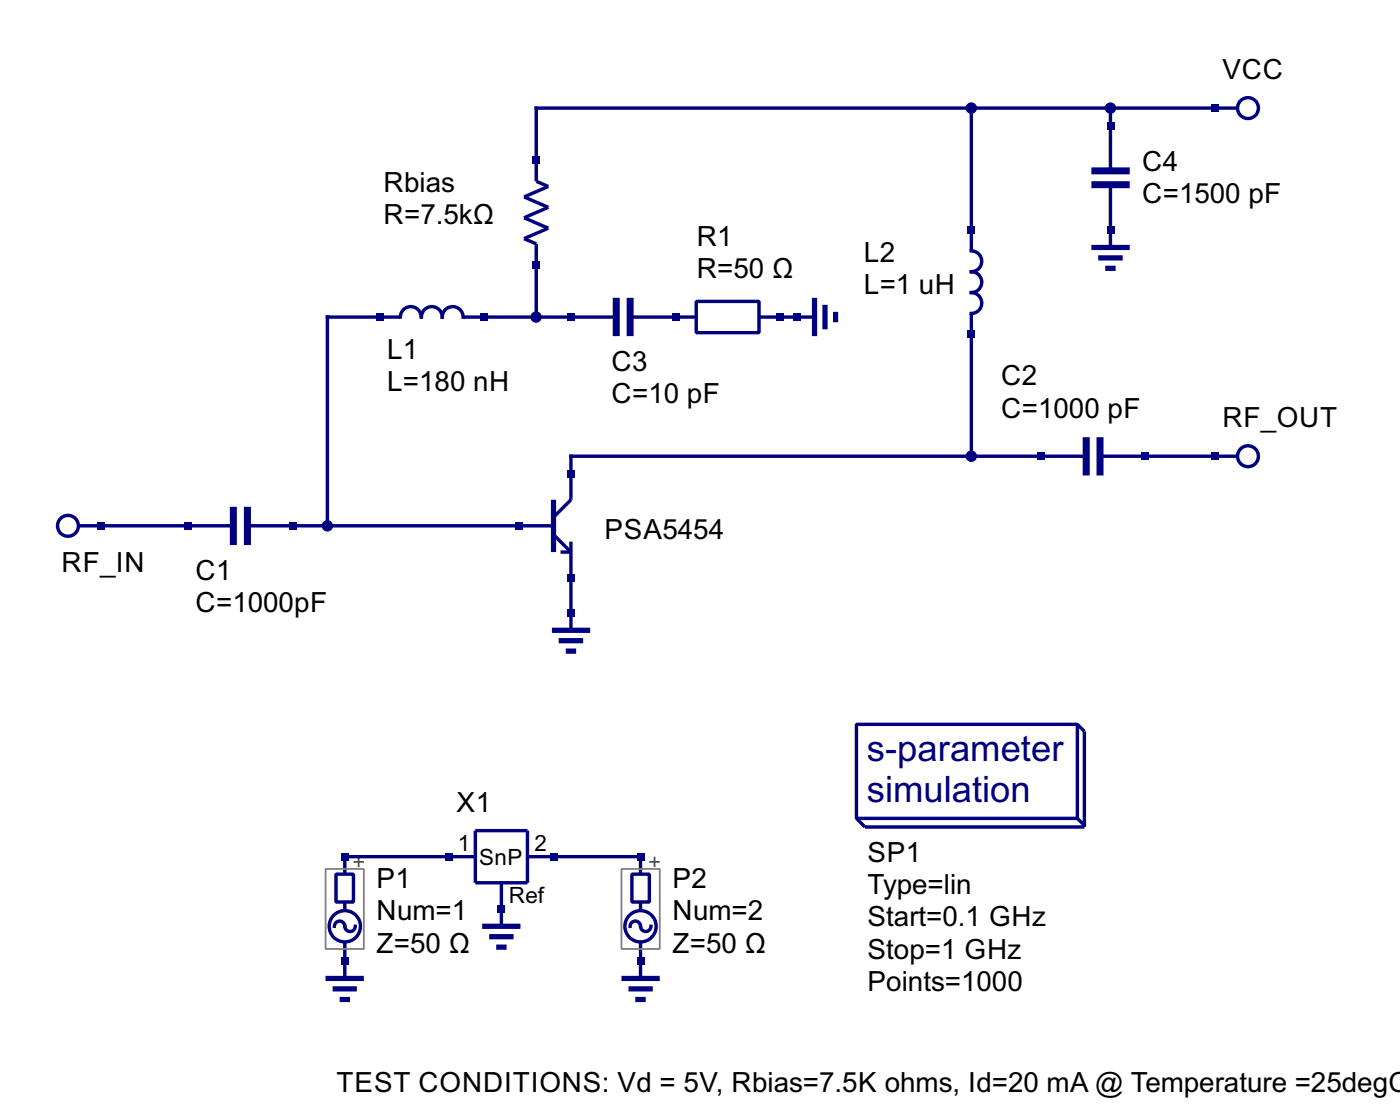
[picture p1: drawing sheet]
<svg xmlns="http://www.w3.org/2000/svg" width="148mm" height="117mm" viewBox="0 0 148 117" stroke-linecap="round" stroke-linejoin="round" font-family="sans-serif">
<g fill="none" stroke="#000080" stroke-width=".36">
<path d="M102.6 11.4v15.1a1.1 1.1 0 0 1 1.1 1.1 1.1 1.1 0 0 1-1.1 1.1 1.1 1.1 0 0 1 1.1 1.1 1.1 1.1 0 0 1-1.1 1.1 1.1 1.1 0 0 1 1.1 1.1 1.1 1.1 0 0 1-1.1 1.1v15.1M117.2 11.4v6.6M117.2 19.5v6.6M130.7 11.4h-74.1v7.7l1.3 .6-2.6 1.1 2.6 1.1-2.6 1.1 2.6 1.1-2.6 1.1 1.3 .5v7.8M44.5 33.5a1.1 1.1 0 0 0-1.1-1.1 1.1 1.1 0 0 0-1.1 1.1h-7.7v22M44.5 33.5a1.1 1.1 0 0 1 1.1-1.1 1.1 1.1 0 0 1 1.1 1.1 1.1 1.1 0 0 1 1.1-1.1 1.1 1.1 0 0 1 1.1 1.1h16.2M66.5 33.5h7M73.5 31.8h6.6v3.3h-6.6zM80.1 33.5h5.9M8.3 55.5h16.3M26.1 55.5h32.3M58.4 56.4l1.9 1.9h-1.1"/>
<path d="M60.3 57.2v9.3M114.7 48.2h-54.4v4.5l-1.9 1.9M116.1 48.2h14.6M90.4 76.5h23.3v9.9h-23.3zM113.7 76.5l.8 .7v10.1h-23.2l-.9-.9M35.3 97.8a.55 .55 0 0 1 .6-.6 .55 .55 0 0 1 .5 .6 .55 .55 0 0 0 .6 .5 .55 .55 0 0 0 .5-.5M35.5 92.3h1.8v2.9h-1.8zM36.4 95.2v.9M36.4 99.4v3.9M50.2 90.4h-13.8v1.9M50.2 87.7h5.5v5.5h-5.5zM52.9 93.2v4.6"/>
<path d="M55.7 90.4h11.9v1.9M66.5 97.8a.55 .55 0 0 1 .6-.6 .55 .55 0 0 1 .5 .6 .55 .55 0 0 0 .6 .5 .55 .55 0 0 0 .5-.5M66.7 92.3h1.9v2.9h-1.9zM67.6 95.2v.9M67.6 99.4v3.9M113.7 86.4l.8 .7"/>
<circle cx="131.8" cy="11.4" r="1.1"/>
<circle cx="7.2" cy="55.5" r="1.1"/>
<circle cx="131.8" cy="48.2" r="1.1"/>
<circle cx="36.4" cy="97.8" r="1.65"/>
<circle cx="67.6" cy="97.8" r="1.65"/>
</g>
<g fill="none" stroke="#000080" stroke-width=".55">
<path d="M86 31.4v4.1M87.1 32.2v2.6M88.2 32.9v1.1M115.2 26.1h4.1M116 27.2h2.5M116.7 28.3h1.1M58.4 52.7v5.6M58.3 66.5h4M59 67.6h2.6M59.7 68.7h1.1M50.9 97.8h4M51.6 98.9h2.6"/>
<path d="M52.4 100h1.1M34.4 103.3h4M35.1 104.4h2.6M35.9 105.5h1.1M65.6 103.3h4.1M66.4 104.4h2.5M67.1 105.5h1.1"/>
</g>
<path d="M115.2 18h4.1M115.2 19.5h4.1M65.1 31.4v4.1M66.5 31.4v4.1M24.6 53.5v4M26.1 53.5v4M114.7 46.1v4.1M116.1 46.1v4.1" fill="none" stroke="#000080" stroke-width=".74" stroke-linecap="butt"/>
<path d="M37.3 91h1.1M37.9 90.4v1.1M68.6 91h1.1M69.1 90.4v1.1" fill="none" stroke="#f00" stroke-width=".19"/>
<path d="M34.4 91.7h4v8.5h-4zM65.6 91.7h4.1v8.5h-4.1z" fill="none" stroke="#808080" stroke-width=".19"/>
<g fill="#000080">
<path d="M59.9 33.1h.8v.7h-.8z"/>
<path d="M71 33.1h.7v.7h-.7z"/>
<path d="M83.8 33.1h.7v.7h-.7z"/>
<path d="M116.9 23.9h.7v.7h-.7z"/>
<path d="M116.9 12.9h.7v.7h-.7z"/>
</g>
<circle cx="117.2" cy="11.4" r=".55" fill="#000080" stroke="#000080" stroke-width=".11"/>
<g fill="#000080">
<path d="M102.2 23.9h.7v.7h-.7z"/>
<path d="M102.2 34.9h.7v.8h-.7z"/>
</g>
<circle cx="102.6" cy="11.4" r=".55" fill="#000080" stroke="#000080" stroke-width=".11"/>
<g fill="#000080">
<path d="M82 33.1h.7v.7h-.7z"/>
<path d="M39.7 33.1h.7v.7h-.7z"/>
<path d="M50.7 33.1h.8v.7h-.8z"/>
<path d="M56.2 16.6h.8v.7h-.8z"/>
<path d="M56.2 27.6h.8v.7h-.8z"/>
</g>
<circle cx="56.6" cy="33.5" r=".55" fill="#000080" stroke="#000080" stroke-width=".11"/>
<g fill="#000080">
<path d="M127.9 11h.8v.8h-.8z"/>
<path d="M10.3 55.1h.7v.8h-.7z"/>
<path d="M30.5 55.1h.8v.8h-.8z"/>
<path d="M19.5 55.1h.7v.8h-.7z"/>
<path d="M54.4 55.1h.7v.8h-.7z"/>
<path d="M59.9 49.6h.8v.8h-.8z"/>
<path d="M59.9 60.6h.8v.8h-.8z"/>
</g>
<circle cx="34.6" cy="55.5" r=".55" fill="#000080" stroke="#000080" stroke-width=".11"/>
<path d="M59.9 64.3h.8v.8h-.8z" fill="#000080"/>
<circle cx="102.6" cy="48.2" r=".55" fill="#000080" stroke="#000080" stroke-width=".11"/>
<g fill="#000080">
<path d="M127.9 47.8h.8v.7h-.8z"/>
<path d="M109.5 47.8h.8v.7h-.8z"/>
<path d="M120.5 47.8h.8v.7h-.8z"/>
<path d="M52.6 95.6h.7v.7h-.7z"/>
<path d="M47.1 90h.7v.8h-.7z"/>
<path d="M58.1 90h.7v.8h-.7z"/>
<path d="M36 90h.8v.8h-.8z"/>
<path d="M36 101.1h.8v.7h-.8z"/>
<path d="M67.3 90h.7v.8h-.7z"/>
<path d="M67.3 101.1h.7v.7h-.7z"/>
</g>
<g font-size="4.3" fill="#000080">
<text x="91.5" y="80.3">s-parameter</text>
<text x="91.5" y="84.7">simulation</text>
</g>
<g font-size="3.3">
<text x="129.1" y="8.3">VCC</text>
<text x="40.5" y="20.3">Rbias</text>
<text x="40.5" y="23.7">R=7.5kΩ</text>
<text x="120.6" y="18.1">C4</text>
<text x="120.6" y="21.5">C=1500 pF</text>
<text x="73.6" y="26">R1</text>
<text x="73.6" y="29.4">R=50 Ω</text>
<text x="91.2" y="27.6">L2</text>
<text x="91.2" y="31">L=1 uH</text>
<text x="40.9" y="37.9">L1</text>
<text x="40.9" y="41.3">L=180 nH</text>
<text x="64.6" y="39.2">C3</text>
<text x="105.7" y="40.7">C2</text>
<text x="64.6" y="42.6">C=10 pF</text>
<text x="105.7" y="44.1">C=1000 pF</text>
<text x="129.1" y="45.1">RF_OUT</text>
<text x="63.8" y="56.9">PSA5454</text>
<text x="6.5" y="60.3">RF_IN</text>
<text x="20.6" y="61.3">C1</text>
<text x="20.6" y="64.6">C=1000pF</text>
<text x="48.2" y="85.7">X1</text>
<text x="39.8" y="93.8">P1</text>
<text x="71" y="93.8">P2</text>
<text x="91.6" y="91">SP1</text>
<text x="91.6" y="94.4">Type=lin</text>
<text x="39.8" y="97.2">Num=1</text>
<text x="39.8" y="100.5">Z=50 Ω</text>
<text x="71" y="97.2">Num=2</text>
<text x="71" y="100.5">Z=50 Ω</text>
<text x="91.6" y="97.8">Start=0.1 GHz</text>
<text x="91.6" y="101.2">Stop=1 GHz</text>
<text x="91.6" y="104.6">Points=1000</text>
<text x="35.5" y="115.3">TEST CONDITIONS: Vd = 5V, Rbias=7.5K ohms, Id=20 mA @ Temperature =25degC</text>
</g>
<g font-size="2.6">
<text x="48.3" y="89.8">1</text>
<text x="56.4" y="89.8">2</text>
<text x="50.6" y="91.2">SnP</text>
<text x="53.7" y="95.3">Ref</text>
</g>
</svg>
